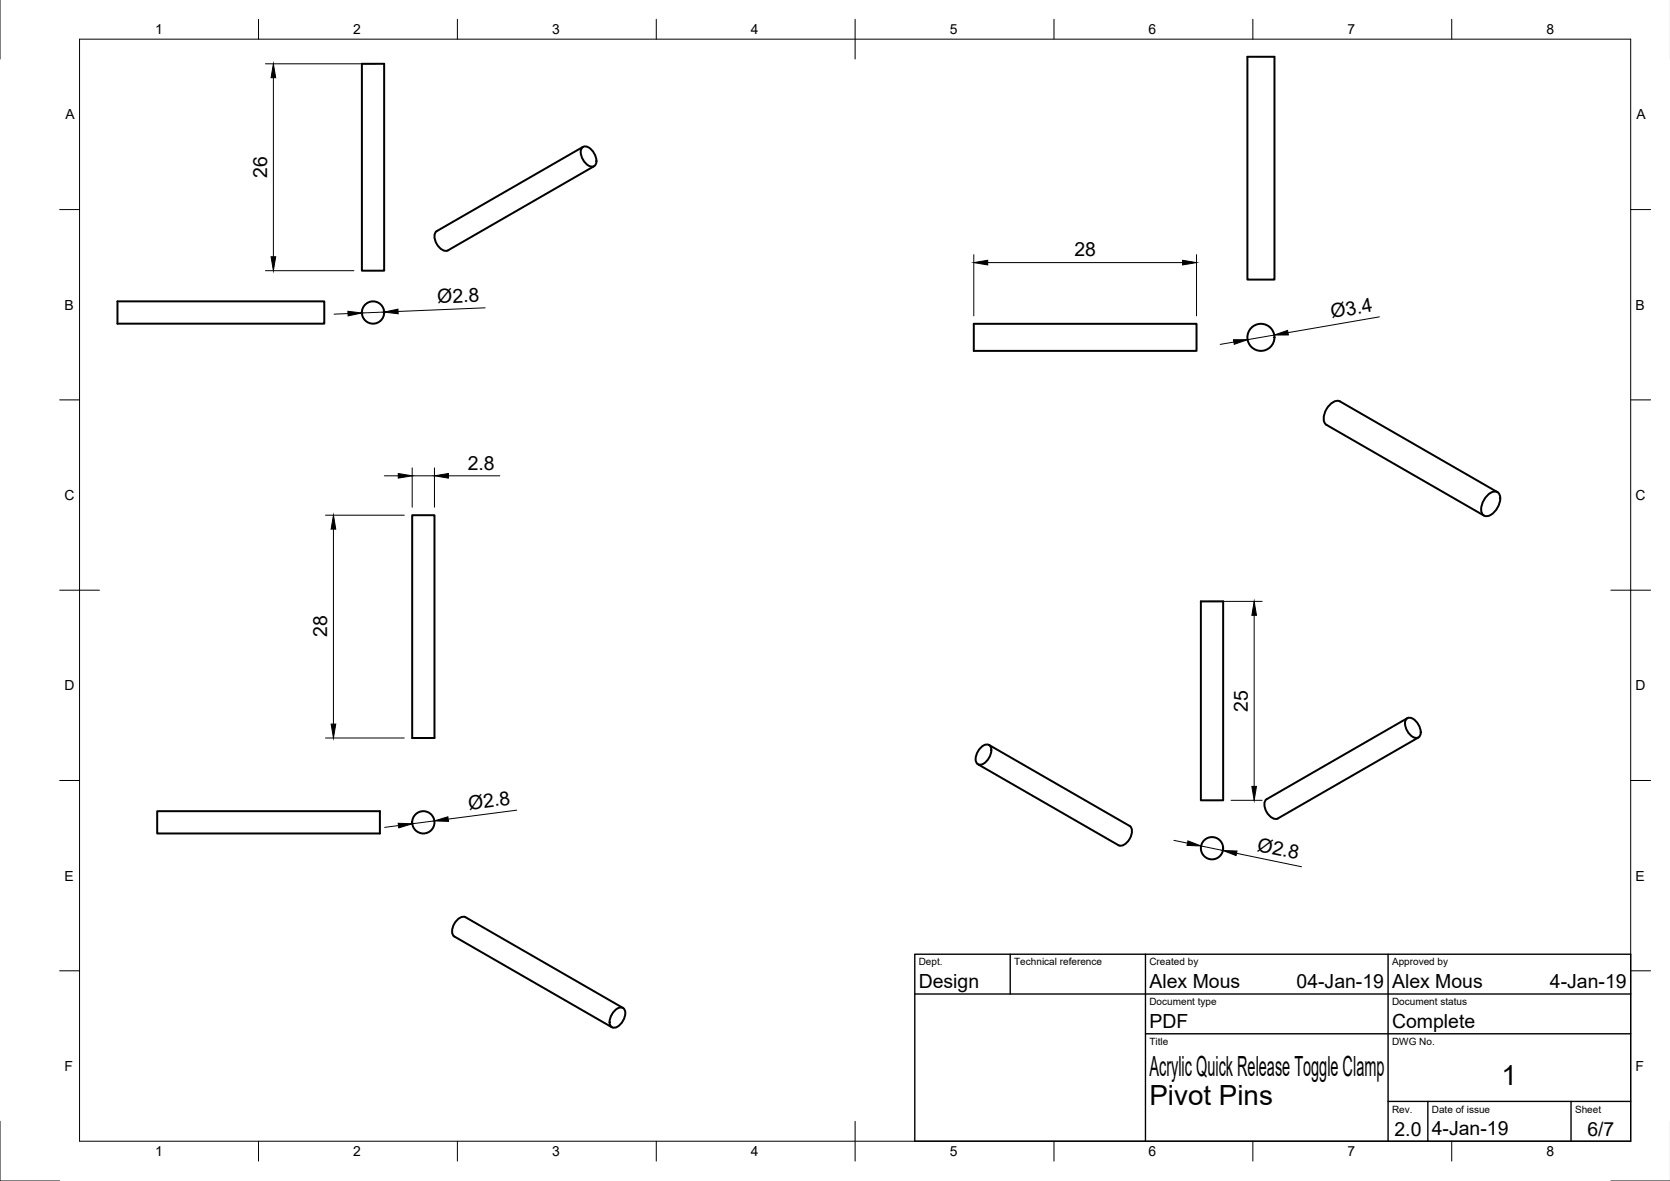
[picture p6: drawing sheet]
<svg xmlns="http://www.w3.org/2000/svg" width="420mm" height="297mm" viewBox="0 0 420 297" stroke-linecap="round" stroke-linejoin="round" font-family="sans-serif">
<!-- layer: Visible -->
<g fill="none" stroke="#000" stroke-width=".5">
<path d="M91 16h5.7v52.1h-5.7zM313.8 14.3h6.8v56h-6.8zM146.4 37.2a1.69 1.69 0 0 1 2.6 .6l.6 1a2.37 2.37 0 0 1-.1 3 2.57 2.57 0 0 1-3-1.9 2.99 2.99 0 0 1-.1-2.7zM146.7 36.9l-36.8 21.2a2.47 2.47 0 0 0 0 3.3 2.47 2.47 0 0 0 2.8 1.6l36.8-21.2M29.6 75.8h52v5.6h-52zM245 81.4h56v6.9h-56zM103.7 129.6h5.6v56h-5.6zM374 124.8a2.22 2.22 0 0 1 2.9-.9 3.8 3.8 0 0 1-.8 4.7 2.22 2.22 0 0 1-2.9 .9 3.8 3.8 0 0 1 .8-4.7zM376.7 123.8l-39.6-22.8a2.6 2.6 0 0 0-2.9 1.3 4.1 4.1 0 0 0-.8 4.3l40 23.1M302.1 151.3h5.6v50h-5.6zM246.6 188.2a1.69 1.69 0 0 1 2.5-.5 3.6 3.6 0 0 1-2.7 4.6 1.69 1.69 0 0 1-.7-2.5zM248.8 187.4l35.4 20.3a2.47 2.47 0 0 1 0 3.3 2.47 2.47 0 0 1-2.8 1.6l-35.4-20.4"/>
<path d="M353.8 180.9a1.69 1.69 0 0 1 2.5 .6l.7 1a2.37 2.37 0 0 1-.1 3 2.57 2.57 0 0 1-3-1.9 2.99 2.99 0 0 1-.1-2.7zM354.1 180.6l-35.4 20.4a2.47 2.47 0 0 0 0 3.2 2.47 2.47 0 0 0 2.8 1.7l35.4-20.4M39.5 204h56.1v5.6h-56.1zM154.5 254.4a1.69 1.69 0 0 1 2.6-.6 3.6 3.6 0 0 1-2.8 4.7 1.69 1.69 0 0 1-.7-2.5zM156.7 253.5l-39.6-22.8a2.47 2.47 0 0 0-2.8 1.6 2.47 2.47 0 0 0 0 3.2l39.6 22.9"/>
<circle cx="93.8" cy="78.6" r="2.8"/>
<circle cx="317.2" cy="84.8" r="3.4"/>
<circle cx="106.5" cy="206.8" r="2.8"/>
<circle cx="304.9" cy="213.3" r="2.8"/>
</g>
<!-- layer: Border -->
<g fill="none" stroke="#000" stroke-width=".25">
<path d="M0 -.1v15M20 9.9h390.3v277.1h-390.3zM65 4.8v5.1M115.1 4.8v5.1M165.1 4.8v5.1M215.1 4.8v10.1M265.2 4.8v5.1M315.2 4.8v5.1M365.2 4.8v5.1M15 52.7h5M410.3 52.7h5M15 100.6h5"/>
<path d="M410.3 100.6h5M15 148.4h10M405.3 148.4h10M15 196.3h5M410.3 196.3h5M15 244.2h5M410.3 244.2h5M0 282v15h15M65 287v5M115.1 287v5M165.1 287v5M215.1 282v10"/>
<path d="M265.2 287v5M315.2 287v5M365.2 287v5M405.3 297h14.9"/>
</g>
<!-- layer: TitleBlock -->
<path d="M230.2 240h180.1v47h-180.1zM230.2 250h180.1M254.2 240v10M288.2 240v47M349.2 240v47M288.2 260h122.1M349.2 277h61.1M359.2 277v10M395.3 277v10" fill="none" stroke="#000" stroke-width=".35"/>
<!-- layer: Dimensions -->
<g fill="none" stroke="#000" stroke-width=".25">
<path d="M66.8 16h27.9M68.8 19.5v45.1M66.8 68.1h22.2M87.6 78.9l-3.5 .1M96.7 78.5l-5.6 .2M122 77.4l-21.8 .9M245 64v15.4M248.5 66h49M301 64v15.4M347 79.7l-23 4M310.4 86l-3.4 .6M320.6 84.3l-6.7 1.1"/>
<path d="M96.7 119.7h3.5M103.7 117.7v9.9M103.7 119.7h5.6M109.3 117.7v9.9M112.8 119.7h13M81.9 129.6h19.8M83.9 133.1v49M304.1 151.3h13.4M315.5 154.8v43M81.9 185.6h19.8M100.3 207.6l-3.5 .5M109.3 206.5l-5.6 .7"/>
<path d="M130 203.8l-17.2 2.2M295.3 211.4l3.5 .7M302.2 212.8l5.5 1.1M309.7 201.3h7.8M311.1 214.6l16.4 3.4"/>
</g>
<g fill="#000" stroke="#000" stroke-width=".25">
<path d="M68.8 16l.6 3.5h-1.2zM68.2 64.6h1.2l-.6 3.5zM87.5 78.3l3.6 .4-3.5 .8zM96.7 78.5l3.4-.7 .1 1.1zM245 66l3.5-.5v1.1zM297.5 65.5l3.5 .5-3.5 .6zM310.3 85.5l3.6-.1-3.4 1.2zM320.6 84.3l3.3-1.2 .2 1.1zM100.2 119.1l3.5 .6-3.5 .6zM109.3 119.7l3.5-.6v1.2zM83.9 129.6l.6 3.5h-1.2zM315.5 151.3l.6 3.5h-1.1z"/>
<path d="M83.3 182.1h1.2l-.6 3.5zM315 197.8h1.1l-.6 3.5zM100.2 207.1l3.5 .1-3.4 1zM109.3 206.5l3.4-1.1 .1 1.2zM298.9 211.5l3.3 1.3-3.6-.2zM307.7 213.9l3.5 .1-.2 1.2z"/>
</g>
<g font-size="7">
<text x="289.2" y="270.5">Acrylic Quick Release Toggle Clamp</text>
<text x="377.8" y="272.9">1</text>
<text x="289.2" y="278">Pivot Pins</text>
</g>
<g font-size="4.9">
<text x="67.2" y="44.7" transform="rotate(-90 67.2 44.7)">26</text>
<text x="270.3" y="64.5">28</text>
<text x="110.1" y="76.3" transform="rotate(-2 110.1 76.3)">Ø2.8</text>
<text x="335.1" y="80.1" transform="rotate(-10 335.1 80.1)">Ø3.4</text>
<text x="117.7" y="118.1">2.8</text>
<text x="82.3" y="160.3" transform="rotate(-90 82.3 160.3)">28</text>
<text x="314" y="179" transform="rotate(-90 314 179)">25</text>
<text x="118" y="203.7" transform="rotate(-7 118 203.7)">Ø2.8</text>
<text x="316.1" y="214" transform="rotate(12 316.1 214)">Ø2.8</text>
<text x="231.2" y="248.5">Design</text>
<text x="289.2" y="248.5">Alex Mous</text>
<text x="326.2" y="248.5">04-Jan-19</text>
<text x="350.2" y="248.5">Alex Mous</text>
<text x="390" y="248.5">4-Jan-19</text>
<text x="289.2" y="258.5">PDF</text>
<text x="350.2" y="258.5">Complete</text>
<text x="350.8" y="285.7">2.0</text>
<text x="360.2" y="285.5">4-Jan-19</text>
<text x="399.4" y="285.7">6/7</text>
</g>
<g font-size="3.5">
<text x="39" y="8.6">1</text>
<text x="88.9" y="8.6">2</text>
<text x="138.9" y="8.6">3</text>
<text x="188.9" y="8.6">4</text>
<text x="239" y="8.6">5</text>
<text x="288.9" y="8.6">6</text>
<text x="339" y="8.6">7</text>
<text x="389.1" y="8.6">8</text>
<text x="16.4" y="30">A</text>
<text x="411.7" y="30">A</text>
<text x="16.2" y="77.9">B</text>
<text x="411.5" y="77.9">B</text>
<text x="16.3" y="125.8">C</text>
<text x="411.5" y="125.8">C</text>
<text x="16.2" y="173.6">D</text>
<text x="411.5" y="173.6">D</text>
<text x="16.3" y="221.5">E</text>
<text x="411.5" y="221.5">E</text>
<text x="16.3" y="269.4">F</text>
<text x="411.5" y="269.4">F</text>
<text x="39" y="290.8">1</text>
<text x="88.9" y="290.8">2</text>
<text x="138.9" y="290.8">3</text>
<text x="188.9" y="290.8">4</text>
<text x="239" y="290.8">5</text>
<text x="288.9" y="290.8">6</text>
<text x="339" y="290.8">7</text>
<text x="389.1" y="290.8">8</text>
</g>
<g font-size="2.5">
<text x="231.2" y="242.8">Dept.</text>
<text x="255.2" y="242.8">Technical reference</text>
<text x="289.2" y="242.8">Created by</text>
<text x="350.2" y="242.8">Approved by</text>
<text x="289.2" y="252.8">Document type</text>
<text x="350.2" y="252.8">Document status</text>
<text x="289.2" y="262.8">Title</text>
<text x="350.2" y="262.8">DWG No.</text>
<text x="350.2" y="279.8">Rev.</text>
<text x="360.2" y="279.8">Date of issue</text>
<text x="396.3" y="279.8">Sheet</text>
</g>
</svg>
